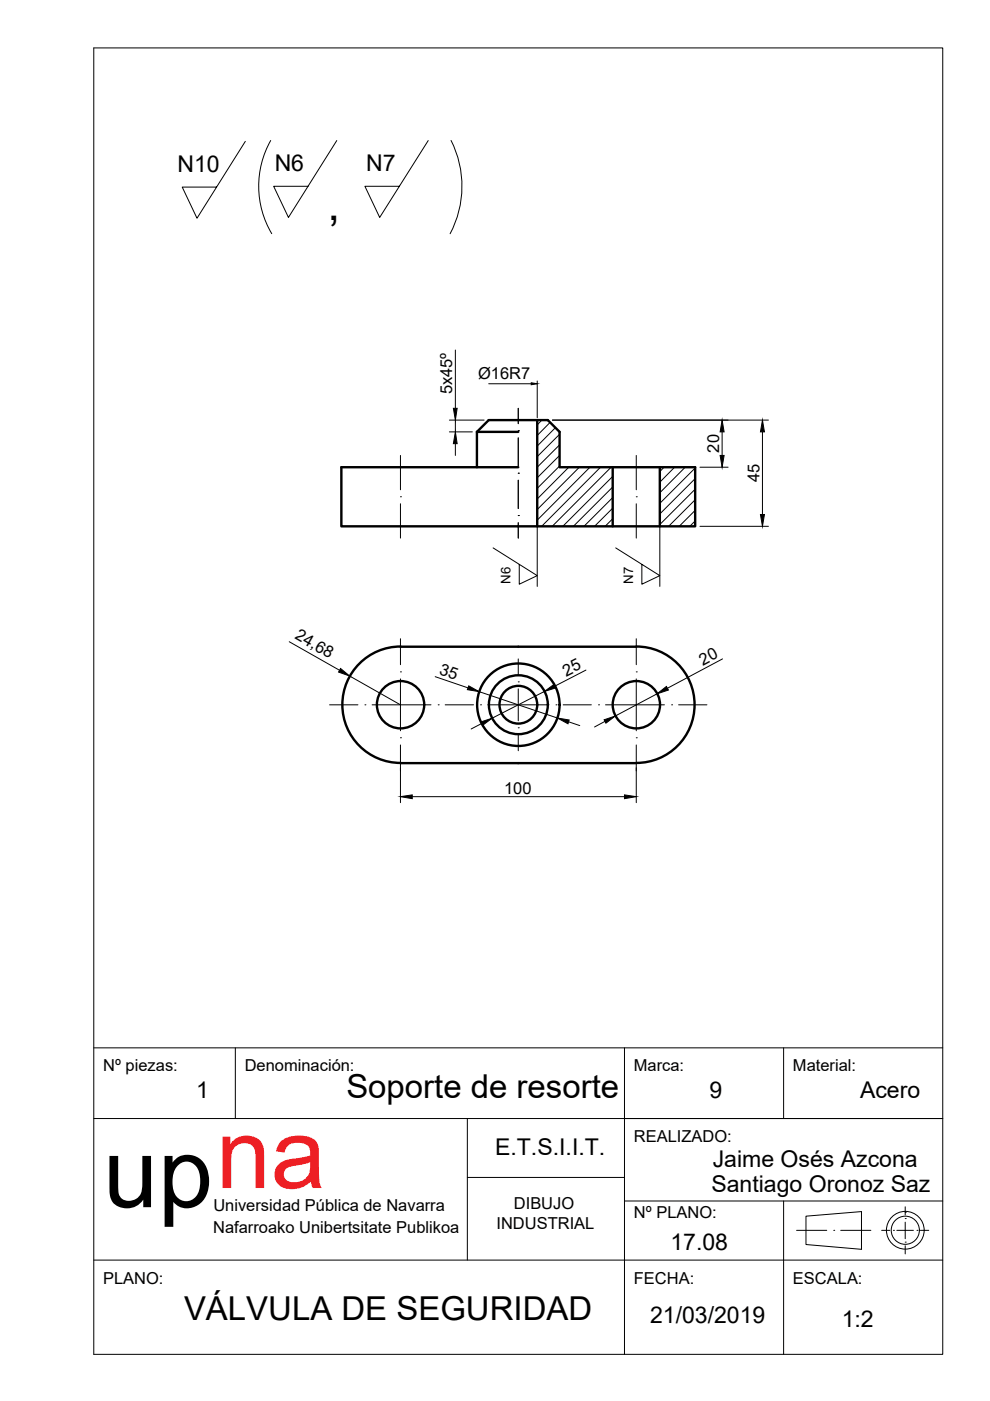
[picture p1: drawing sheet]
<svg xmlns="http://www.w3.org/2000/svg" width="210mm" height="297mm" viewBox="0 0 210 297" stroke-linecap="round" stroke-linejoin="round" font-family="sans-serif">
<!-- layer: 015_cajetin -->
<path d="M19.9 10.2h180v276.9h-180zM19.9 237.2h180M19.9 222.2h180M49.9 222.2v15M99.1 237.2v30M132.4 222.2v64.9M166.1 222.2v15M99.1 249.6h33.3M132.4 254.6h67.5M166.1 254.6v32.5M19.9 267.2h180" fill="none" stroke="#000" stroke-width=".21"/>
<!-- layer: 031_linea_continua_fina -->
<g fill="none" stroke="#000" stroke-width=".21">
<path d="M170.9 257.9l11.8-1v8l-11.8-1zM191.9 257h.1"/>
<circle cx="191.9" cy="260.8" r="4"/>
<circle cx="191.9" cy="260.8" r="2.98"/>
</g>
<!-- layer: 034_ejes -->
<g fill="none" stroke="#000" stroke-width=".21">
<path d="M84.9 96.6v7.2M109.9 91.3h.1M109.9 86.6v3.2M109.9 92.8v6M134.9 96.6v7.2M84.9 105.3h.1M84.9 106.8v7.3M109.9 109.3h.1M109.9 100.3h.1M109.9 101.8v6M109.9 110.8v3.3M134.9 105.3h.1"/>
<path d="M134.9 106.8v7.3M84.9 135.4v5.5M109.9 139.7v3.4M134.9 135.4v5.5M69.9 149.4h6M77.4 149.4h.1M78.9 149.4h12.5M84.9 142.5h.1M84.9 156.4h.1M84.9 143.9v11M84.9 157.9v5.5M92.9 149.4h.1"/>
<path d="M94.4 149.4h6M101.9 149.4h.1M103.4 149.4h13M109.9 144.6h.1M109.9 154.3h.1M109.9 146.1v6.7M109.9 155.8v3.4M117.9 149.4h.1M119.4 149.4h6M126.9 149.4h.1M128.4 149.4h12.5M134.9 156.4h.1"/>
<path d="M134.9 142.5h.1M134.9 143.9v11M134.9 157.9v5.5M142.4 149.4h.1M143.9 149.4h6M191.9 258.4h.1M191.9 255.9v1.7M191.9 259.1v3.5M168.9 260.9h6.4M176.8 260.9h.1M178.3 260.9h6.3M186.9 260.9h1.8"/>
<path d="M189.4 260.9h.1M190.1 260.9h3.6M191.9 263.4h.1M191.9 264.1v1.8M194.4 260.9h.1M195.1 260.9h1.8"/>
</g>
<!-- layer: 030_linea_continua_gruesa -->
<g fill="none" stroke="#000" stroke-width=".51">
<path d="M101.1 91.6l2.5-2.5h12.5l2.5 2.5v7.5h28.8v12.5h-75v-12.5h37.5M101.1 91.6v7.5M101.1 91.6h8.8M113.9 89.1v22.5M129.9 99.1v12.5M139.9 99.1v12.5M84.9 137.1h50M84.9 137.1a12.4 12.4 0 0 0-12.3 12.3 12.4 12.4 0 0 0 12.3 12.4h50a12.3 12.3 0 0 0 12.4-12.4 12.3 12.3 0 0 0-12.4-12.3"/>
<circle cx="84.9" cy="149.4" r="5"/>
<circle cx="109.9" cy="149.4" r="8.7"/>
<circle cx="109.9" cy="149.4" r="6.2"/>
<circle cx="109.9" cy="149.4" r="4"/>
<circle cx="134.9" cy="149.4" r="5"/>
</g>
<!-- layer: 035_rayados_sombreados -->
<g fill="none" stroke="#000" stroke-width=".21">
<path d="M114.9 89.1l-1 1M116.6 89.6l-2.7 2.7M117.8 90.7l-3.9 3.9M118.6 92.1l-4.7 4.7M118.6 94.3l-4.7 4.8M118.6 96.6l-4.7 4.7M118.6 98.8l-4.7 4.7M120.6 99.1l-6.7 6.7M122.8 99.1l-8.9 8.9M125.1 99.1l-11.2 11.2M127.3 99.1l-12.5 12.5M129.6 99.1l-12.5 12.5"/>
<path d="M140.8 99.1l-.9 .9M143 99.1l-3.1 3.1M145.3 99.1l-5.4 5.4M147.4 99.2l-7.5 7.5M129.9 101l-10.6 10.6M129.9 103.3l-8.3 8.3M129.9 105.5l-6.1 6.1M129.9 107.7l-3.8 3.9M129.9 110l-1.6 1.6M147.4 101.5l-7.5 7.5M147.4 103.7l-7.5 7.5M147.4 106l-5.6 5.6"/>
<path d="M147.4 108.2l-3.4 3.4M147.4 110.4l-1.2 1.2"/>
</g>
<!-- layer: 040_cotas. -->
<g fill="none" stroke="#000" stroke-width=".21">
<path d="M52 30l-10.2 16.3-3.2-6.6h7.3M57.4 29.8a19.7 19.7 0 0 0 .2 19.7M71.4 29.8l-10.2 16.3-3.2-6.6h7.3M90.8 29.8l-10.3 16.3-3.1-6.6h7.3M95.6 29.8a21.5 21.5 0 0 1-.2 19.8M96.5 74.2v12.4M95.3 91.6h4.8M95.3 89.1h7.3M96.5 89.1v2.5M96.5 94.1v2.5M103.6 81.4h9M113.9 80.8v7.8"/>
<path d="M117.1 89.1h45.8M148.4 99.1h6M153.1 91.6v5M161.7 91.6v17.5M104.5 116.2l9.4 5.8-3.8 1.9v-4.2M113.9 111.6v12.7M130.5 116.2l9.4 5.8-3.8 1.9v-4.2M139.9 111.6v12.7M148.4 111.6h14.5M61.3 136.1l10.7 6M153.2 139.7l-11.7 6.2M74.2 143.3l10.7 6.1"/>
<path d="M92.3 143.5l6.9 2.3M101.6 146.6l16.6 5.6M102.1 153.4l-2.2 1.2M115.4 146.6l-11.1 5.7M120.6 153l2.3 .8M124.2 142.1l-6.5 3.4M128.3 153l-2.2 1.1M139.3 147.1l-8.8 4.7M84.9 162.8v7.4M87.4 168.9h45M134.9 162.8v7.4"/>
</g>
<g fill="#000" stroke="#000" stroke-width=".21">
<path d="M96.5 91.6l.4 2.5h-.8zM96.1 86.6h.8l-.4 2.5zM112.6 81.2l1.3 .2-1.3 .2zM153.1 89.1l.4 2.5h-.8zM152.7 96.6h.8l-.4 2.5zM161.7 89.1l.4 2.5h-.9zM161.2 109.1h.9l-.4 2.5zM72.2 141.7l2 1.6-2.4-.8zM99.4 145.4l2.2 1.2-2.5-.4zM101.9 153.1l2.4-.8-2 1.5zM115.4 146.6l2.1-1.5 .4 .7zM118.2 152.2l2.5 .5-.3 .8z"/>
<path d="M128.1 152.6l2.4-.8-2 1.5zM139.3 147.1l2-1.6 .4 .8zM84.9 168.9l2.5-.4v.8zM132.4 168.5l2.5 .4-2.5 .4z"/>
</g>
<text font-size="21" x="21.9" y="255.9">upna</text>
<text font-size="9.8" x="69.4" y="46.7">,</text>
<g font-size="7">
<text x="73.4" y="232.8">Soporte de resorte</text>
<text x="39" y="279.8">VÁLVULA DE SEGURIDAD</text>
</g>
<g font-size="4.9">
<text x="37.6" y="36.4">N10</text>
<text x="58.2" y="36.2">N6</text>
<text x="77.6" y="36.2">N7</text>
<text x="41.6" y="232.8">1</text>
<text x="150.4" y="232.8">9</text>
<text x="182.4" y="232.8">Acero</text>
<text x="105" y="244.9">E.T.S.I.I.T.</text>
<text x="151.1" y="247.4">Jaime Osés Azcona</text>
<text x="150.8" y="252.8">Santiago Oronoz Saz</text>
<text x="142.1" y="265.1">17.08</text>
<text x="137.8" y="280.5">21/03/2019</text>
<text x="178.5" y="281.3">1:2</text>
</g>
<g font-size="3.5">
<text x="95.9" y="83.6" transform="rotate(-90 95.9 83.6)">5x45º</text>
<text x="101.4" y="80.4">Ø16R7</text>
<text x="152.5" y="96" transform="rotate(-90 152.5 96)">20</text>
<text x="161" y="102.2" transform="rotate(-90 161 102.2)">45</text>
<text x="62.3" y="135.3" transform="rotate(30 62.3 135.3)">24,68</text>
<text x="92.9" y="143" transform="rotate(19 92.9 143)">35</text>
<text x="120" y="143.5" transform="rotate(-27 120 143.5)">25</text>
<text x="149" y="141.1" transform="rotate(-28 149 141.1)">20</text>
<text x="106.9" y="168.3">100</text>
<text x="21.9" y="227.2">Nº piezas:</text>
<text x="51.9" y="227.2">Denominación:</text>
<text x="134.4" y="227.2">Marca:</text>
<text x="168.1" y="227.2">Material:</text>
<text x="134.4" y="242.1">REALIZADO:</text>
<text x="45.2" y="256.8">Universidad Pública de Navarra</text>
<text x="109" y="256.3">DIBUJO</text>
<text x="45.2" y="261.3">Nafarroako Unibertsitate Publikoa</text>
<text x="105.3" y="260.6">INDUSTRIAL</text>
<text x="134.4" y="258.2">Nº PLANO:</text>
<text x="21.9" y="272.2">PLANO:</text>
<text x="134.4" y="272.2">FECHA:</text>
<text x="168.1" y="272.2">ESCALA:</text>
</g>
<g font-size="2.8">
<text x="108.2" y="123.7" transform="rotate(-90 108.2 123.7)">N6</text>
<text x="134.2" y="123.7" transform="rotate(-90 134.2 123.7)">N7</text>
</g>
</svg>
